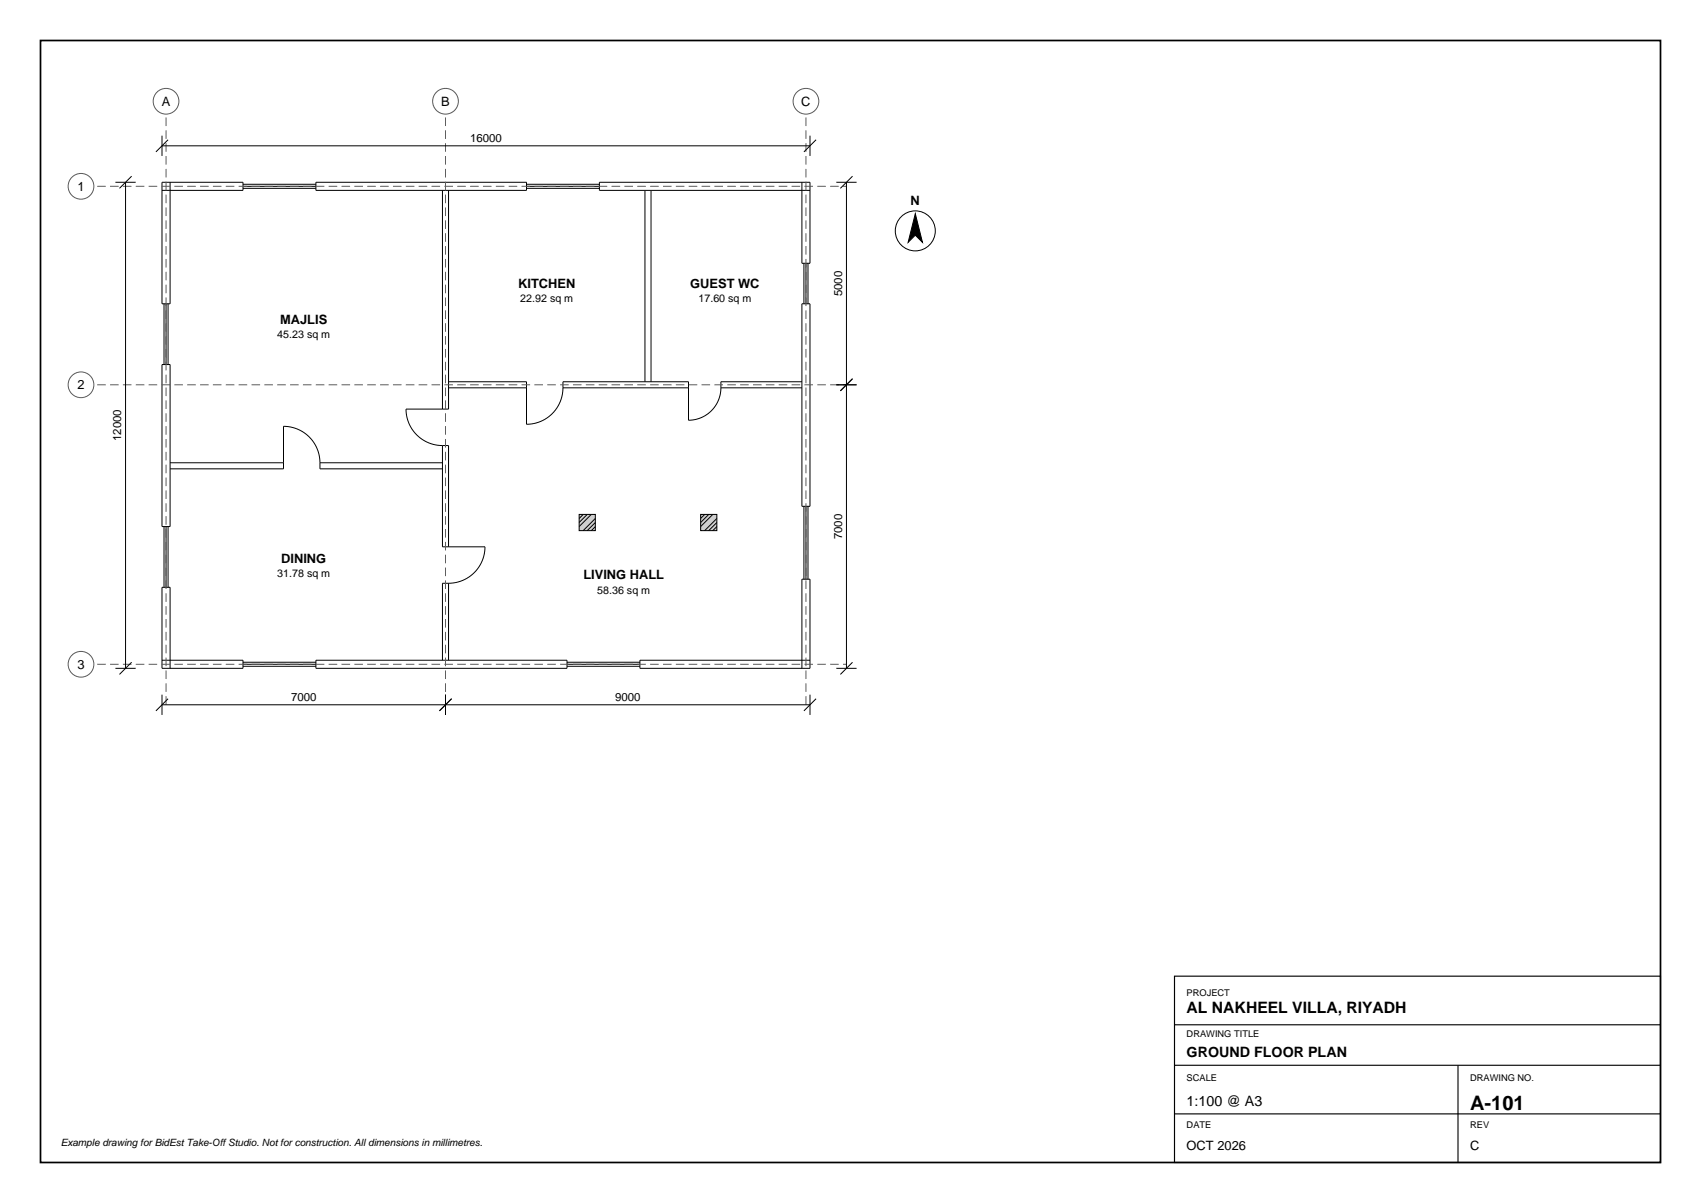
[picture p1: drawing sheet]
<svg xmlns="http://www.w3.org/2000/svg" width="420mm" height="297mm" viewBox="0 0 420 297" stroke-linecap="round" stroke-linejoin="round" font-family="sans-serif">
<g fill="none" stroke="#000" stroke-width=".25">
<path d="M42 45v30h-2v-30h20v2h-20M60 45.5h18M60 46h18M60 46.5h18M78 45h52v2h-52zM109.2 47v54M110.8 47v54h-10.6a9 9 0 0 0 9 9M130 45.5h18M130 46h18M130 46.5h18M159.2 47v47.2M160.8 47v47.2"/>
<path d="M198 45v20h2v-20h-52v2h52M40.5 75v15M41 75v15M41.5 75v15M198 75h2v50h-2zM198.5 65v10M199 65v10M199.5 65v10M40 90h2v40h-2zM110.8 94.2h19.2v10.6a9 9 0 0 0 9-9M110.8 95.8h19.2M139 95.8v-1.6h31v9.5a8 8 0 0 0 8-7.9"/>
<path d="M139 95.8h31M178 95.8h20M198 94.2h-20v1.6M42 114.3h28M79 114.3a9 9 0 0 0-9-9v10.5h-28M79 114.3h30.2M79 114.3v1.5h30.2M109.2 110v25h10.5a9 9 0 0 1-8.9 9M109.2 110h1.6v25M40.5 130v15M41 130v15M41.5 130v15"/>
<path d="M198.5 125v18M199 125v18M199.5 125v18M110.8 144h-1.6v19M110.8 144v19M40 163h20v2h-20v-20h2v20M60 164.5h18M60 164h18M60 163.5h18M78 163h62v2h-62zM140 164.5h18M140 164h18"/>
<path d="M140 163.5h18M200 163h-42v2h42v-22h-2v22"/>
</g>
<path d="M143 127h4v4h-4z" fill-rule="evenodd" fill="#d1d1d1" stroke="#000" stroke-width=".25"/>
<path d="M144 127l-1 1M145 127l-2 2M146 127l-3 3M147 128l-3 3M147 129l-2 2M147 130l-1 1" fill="none" stroke="#000" stroke-width=".25"/>
<path d="M173 127h4v4h-4z" fill-rule="evenodd" fill="#d1d1d1" stroke="#000" stroke-width=".25"/>
<g fill="none" stroke="#000" stroke-width=".25">
<path d="M40 36h160M40 33.5v5M41.5 34.5l-3 3M200 33.5v5M201.5 34.5l-3 3M28.5 45h5M31 45v120M32.5 43.5l-3 3M206.5 45h5M209 45v120M210.5 43.5l-3 3M206.5 95h5"/>
<path d="M210.5 93.5l-3 3M174 127l-1 1M175 127l-2 2M176 127l-3 3M177 128l-3 3M177 129l-2 2M177 130l-1 1M28.5 165h5M32.5 163.5l-3 3M40 171.5v5M40 174h160M41.5 172.5l-3 3"/>
<path d="M110 171.5v5M111.5 172.5l-3 3M200 171.5v5M201.5 172.5l-3 3M206.5 165h5M210.5 163.5l-3 3"/>
<circle cx="226" cy="57" r="4.9"/>
</g>
<path d="M41 29v145M110 29v145M199 29v145M24 46h185M24 95h185M24 164h185" fill="none" stroke="#595959" stroke-width=".25" stroke-dasharray="2.1 1.1" stroke-linecap="butt"/>
<g fill="none" stroke="#595959" stroke-width=".25">
<circle cx="41" cy="25" r="3.2"/>
<circle cx="110" cy="25" r="3.2"/>
<circle cx="199" cy="25" r="3.2"/>
<circle cx="20" cy="46" r="3.2"/>
<circle cx="20" cy="95" r="3.2"/>
<circle cx="20" cy="164" r="3.2"/>
</g>
<path d="M226 52.8l1.8 7-1.8-1.7-1.8 1.7z" fill-rule="evenodd" fill="#000" stroke="#000" stroke-width=".25"/>
<path d="M10 10h400v277h-400z" fill="none" stroke="#000" stroke-width=".42"/>
<path d="M290 241h120v46h-120zM290 253h120M290 275h120M290 263h120M360 263v24" fill="none" stroke="#000" stroke-width=".28"/>
<text font-size="4.9" x="363" y="274">A-101</text>
<text font-size="3.9" x="293" y="250">AL NAKHEEL VILLA, RIYADH</text>
<g font-size="3.5">
<text x="293" y="261">GROUND FLOOR PLAN</text>
<text x="293" y="273">1:100 @ A3</text>
</g>
<g font-size="3.2">
<text x="39.9" y="26.1">A</text>
<text x="108.9" y="26.1">B</text>
<text x="197.9" y="26.1">C</text>
<text x="19.1" y="47.1">1</text>
<text x="224.9" y="50.6">N</text>
<text x="127.9" y="71">KITCHEN</text>
<text x="170.4" y="71">GUEST WC</text>
<text x="69.2" y="80">MAJLIS</text>
<text x="19.1" y="96.1">2</text>
<text x="69.4" y="139">DINING</text>
<text x="144" y="143">LIVING HALL</text>
<text x="19.1" y="165.1">3</text>
<text x="293" y="284">OCT 2026</text>
<text x="363" y="284">C</text>
</g>
<g font-size="2.8">
<text x="116.1" y="34.9">16000</text>
<text x="207.9" y="73.1" transform="rotate(-90 207.9 73.1)">5000</text>
<text x="29.9" y="108.9" transform="rotate(-90 29.9 108.9)">12000</text>
<text x="207.9" y="133.1" transform="rotate(-90 207.9 133.1)">7000</text>
<text x="71.9" y="172.9">7000</text>
<text x="151.9" y="172.9">9000</text>
</g>
<g font-size="2.6">
<text x="128.5" y="74.5">22.92 sq m</text>
<text x="172.5" y="74.5">17.60 sq m</text>
<text x="68.5" y="83.5">45.23 sq m</text>
<text x="68.5" y="142.5">31.78 sq m</text>
<text x="147.5" y="146.5">58.36 sq m</text>
</g>
<text font-size="2.5" x="15" y="283">Example drawing for BidEst Take-Off Studio. Not for construction. All dimensions in millimetres.</text>
<g font-size="2.3">
<text x="293" y="246">PROJECT</text>
<text x="293" y="256">DRAWING TITLE</text>
<text x="293" y="267">SCALE</text>
<text x="363" y="267">DRAWING NO.</text>
<text x="293" y="278.5">DATE</text>
<text x="363" y="278.5">REV</text>
</g>
</svg>
